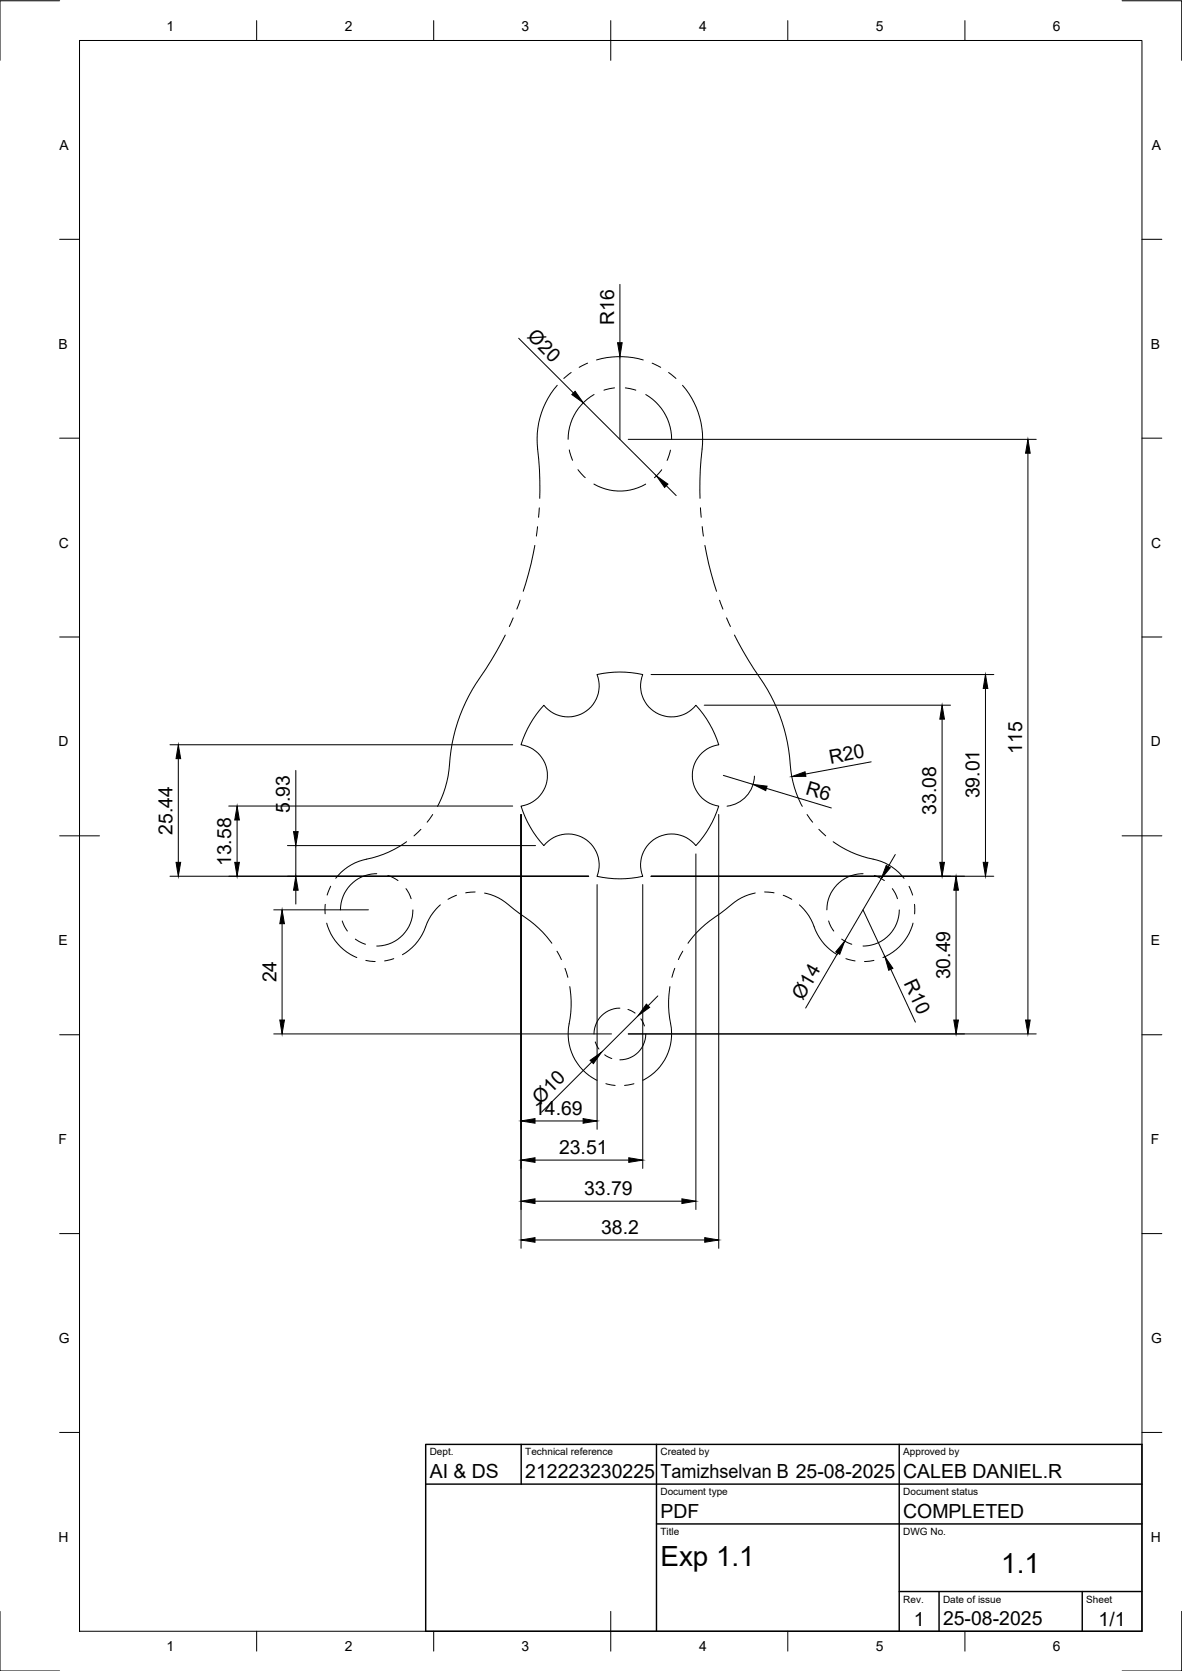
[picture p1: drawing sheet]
<svg xmlns="http://www.w3.org/2000/svg" width="297mm" height="420mm" viewBox="0 0 297 420" stroke-linecap="round" stroke-linejoin="round" font-family="sans-serif">
<!-- layer: Reference -->
<g fill="none" stroke="#000" stroke-width=".25">
<path d="M140 96.9a20.7 20.7 0 0 0-4.9 16l.5 5.3v7.1M143.5 93.7l-1.8 1.5M147.7 91.3l-2.2 1.1M149.3 99.2a13 13 0 0 0-6.5 11.3M149.9 90.5a21.1 21.1 0 0 1 11.7 0M154.4 97.5l-2.6 .6M157.1 97.5l2.7 .6M162.3 99.2a13 13 0 0 1 6.5 11.3M163.9 91.3l2.1 1.1M168 93.7l1.9 1.5M171.5 96.9a20.8 20.8 0 0 1 4.9 16l-.4 5.3-.1 7.1M143.1 113.1l.8 2.6"/>
<path d="M145.2 118.1l1.9 2M166.3 118.1l-1.8 2M168.5 113.2l-.9 2.6M134.4 137.1l-.9 4.6-2 7M135.1 132.4l-.3 2.4M135.5 127.7l-.2 2.4M149.3 121.7a12.9 12.9 0 0 0 13 0M176 127.7l.2 2.4M176.5 132.4l.3 2.4M177.1 137.1l1 4.6 2 7M127 159.7l-2.2 4-2.7 4.5a44.7 44.7 0 0 0-9.3 25.5l-.9 4.3-1 2.8-1 2M129 155.4l-1 2.1"/>
<path d="M130.7 150.9l-.8 2.3M180.8 150.9l.9 2.3M182.6 155.4l1 2.1M184.6 159.7l2.1 4 2.7 4.5a44.7 44.7 0 0 1 9.3 25.5l.9 4.3 1.1 2.8 .9 2M136.7 177.3a7.8 7.8 0 0 0 10 1.9 7.8 7.8 0 0 0 3.3-9.6 26.3 26.3 0 0 1 11.5 0 7.8 7.8 0 0 0 3.4 9.6 7.8 7.8 0 0 0 10-1.9 26.3 26.3 0 0 1 5.7 10 7.8 7.8 0 0 0-6.6 7.7 7.8 7.8 0 0 0 6.6 7.7 26.3 26.3 0 0 1-5.7 9.9 7.8 7.8 0 0 0-10-1.9 7.8 7.8 0 0 0-3.4 9.6 26.3 26.3 0 0 1-11.5 0 7.8 7.8 0 0 0-3.3-9.6 7.8 7.8 0 0 0-10 1.9 26.3 26.3 0 0 1-5.8-9.9 7.8 7.8 0 0 0 6.7-7.7 7.8 7.8 0 0 0-6.7-7.7 26.3 26.3 0 0 1 5.8-10zM94.7 219.7a9.1 9.1 0 0 0-9.1 9.1M102.2 211.6a26.8 26.8 0 0 1-11.1 4.7 12.9 12.9 0 0 0-6.7 4.5M105.8 208.5l-1.8 1.7M108.7 204.8l-1.4 1.9M202.8 204.8l1.4 1.9M205.8 208.5l1.7 1.7M209.4 211.6a26.8 26.8 0 0 0 11.1 4.7 12.8 12.8 0 0 1 6.7 4.6"/>
<path d="M216.9 219.7a9.1 9.1 0 0 0-9.1 9.1M81.7 227.4v2.4M82.1 232.1a13 13 0 0 0 7.6 8.7M83.1 222.8l-.9 2.3M86 231.6l1.3 2.5M89.3 236.1l2.5 1.3M97.5 220.1l2.5 1.3M102 223.4l.8 1.2 .5 1.4M103.8 228.8a9.1 9.1 0 0 1-9.1 9.1M110.7 227.5a13.6 13.6 0 0 0-4.1 6.5 12.9 12.9 0 0 1-5.5 6.1M114.7 225.1l-2.1 1M119.4 224.3l-2.4 .2"/>
<path d="M121.8 224.6a14.1 14.1 0 0 1 7.3 4l1.4 1.1a28.6 28.6 0 0 1 8.2 7.5M140 239.2l1.1 2.1M171.6 239.2l-1.1 2.1M189.8 224.5a14.3 14.3 0 0 0-7.3 4.1l-1.5 1.1a28.1 28.1 0 0 0-8.1 7.5M192.2 224.3l2.3 .2M196.8 225.1l2.2 1M200.9 227.5a13.6 13.6 0 0 1 4.1 6.5 12.9 12.9 0 0 0 5.4 6.1M208.2 231.6l.6 1.4 .7 1.1M211.5 236.1l2.6 1.3M219.7 220.1l2.5 1.3M224.2 223.4l.8 1.2 .5 1.4M226 228.8a9.1 9.1 0 0 1-9.1 9.1"/>
<path d="M228.5 222.9l.8 2.2M229.4 232.1a13 13 0 0 1-7.5 8.7M229.8 227.4v2.4M91.9 241.5l2.4 .3M99 241l-2.4 .6M142 243.5l.7 2.2M143.2 248.1a27 27 0 0 1-.3 10.3 13 13 0 0 0 7.1 13.2M155.8 253.5a6.5 6.5 0 0 0-6.5 6.5M157.8 253.8l1.8 .9M161 256.2l.9 1.8M162.3 260a6.5 6.5 0 0 1-6.5 6.5M168.4 248.1a27 27 0 0 0 .3 10.3 13 13 0 0 1-7.2 13.2"/>
<path d="M169.6 243.5l-.8 2.2M212.6 241l2.3 .6M219.6 241.5l-2.3 .3M149.6 262l.9 1.8M152 265.2l1.8 .9M152.3 272.5l2.3 .4M159.3 272.5l-2.3 .4"/>
</g>
<!-- layer: BORDER -->
<g fill="none" stroke="#000" stroke-width=".25">
<path d="M15 .2h-15v15M20 10.2h267v400h-267zM64.5 5.2v5M109 5.2v5M153.5 5.2v10M198 5.2v5M242.5 5.2v5M282 .2h15v15M15 60.2h5M287 60.2h5M15 110.2h5M287 110.2h5"/>
<path d="M15 160.2h5M287 160.2h5M15 210.2h10M282 210.2h10M15 260.2h5M287 260.2h5M15 310.2h5M287 310.2h5M15 360.2h5M287 360.2h5M0 405.2v15h15M64.5 410.2v5"/>
<path d="M109 410.2v5M153.5 405.2v10M198 410.2v5M242.5 410.2v5M297 405.2v15h-15"/>
</g>
<!-- layer: TITLEBLOCK -->
<path d="M107 363.2h180v47h-180zM107 373.2h180M131 363.2v10M165 363.2v47M226 363.2v47M165 383.2h122M226 400.2h61M236 400.2v10M272 400.2v10" fill="none" stroke="#000" stroke-width=".36"/>
<!-- layer: FD_Dimensions -->
<g fill="none" stroke="#000" stroke-width=".25">
<path d="M155.8 71.5v14.7M130.3 85l13.8 13.8M155.8 89.7v20.8M146.6 101.3l18.4 18.4M157.9 110.5h102.5M258.3 114v142.5M167.4 122.1l2.5 2.5M163.6 169.6h86.1M177 177.3h61.9M247.6 173.1v43.7M42.7 187.3h86.1M44.8 190.8v26"/>
<path d="M74.3 193.7v15.4M181.8 195l7.5 2.2M189.6 195.1a7.8 7.8 0 0 1-6.9 7.6M192.6 198.2l16.3 5M218.9 191.6l-16.5 3M236.7 180.8v36M57.5 202.7h71.3M59.6 206.2v10.6M72.2 212.6h62.4M74.3 212.6v7.7M130.9 204.8v109.1M174.9 214.7v89.4"/>
<path d="M180.6 204.8v109.1M225 214.9l-1.8 3M42.7 220.3h105.2M68.8 228.8h23.8M70.9 232.3v24.2M74.3 223.8v3.5M150.1 222.4v61.6M161.5 222.4v71.4M163.6 220.3h86.1M210.5 239.6l-8 13.9M216.9 228.8l5.5 11.7M221.5 220.9l-9.2 15.7"/>
<path d="M240.3 223.8v32.7M68.8 260h84.9M157.9 260h102.5M160.4 255.4l-9.2 9.2M165.3 250.4l-2.4 2.5M223.9 243.7l6.1 13.3M148.7 267l-12.6 12.7M134.5 291.7h23.5M134.5 281.9h12M134.5 311.8h42.6M134.5 302h36.9"/>
</g>
<g fill="#000" stroke="#000" stroke-width=".25">
<path d="M143.7 99.2l.8-.8 2.1 2.9zM155.2 86.2h1.2l-.6 3.5zM258.3 110.5l.6 3.5h-1.2zM165 119.7l2.9 2-.9 .9zM247.6 169.6l.6 3.5h-1.1zM44.8 187.3l.6 3.5h-1.2zM189.3 197.2l3.5 .5-.4 1.1zM199 195.3l3.3-1.2 .2 1.1zM236.7 177.3l.6 3.5h-1.1zM44.2 216.8h1.2l-.6 3.5zM59 216.8h1.2l-.6 3.5zM59.6 202.7l.6 3.5h-1.2z"/>
<path d="M73.8 209.1h1.1l-.6 3.5zM222.7 217.6l1 .6-2.2 2.7zM236.2 216.8h1.1l-.6 3.5zM247.1 216.8h1.1l-.6 3.5zM70.9 228.8l.6 3.5h-1.2zM74.3 220.3l.6 3.5h-1.1zM212.3 236.6l-1.3 3.3-1-.5zM240.3 220.3l.6 3.5h-1.2zM70.3 256.5h1.2l-.6 3.5zM162.4 252.5l.9 .8-2.9 2.1zM222.4 240.5l2 3-1.1 .5zM239.7 256.5h1.2l-.6 3.5z"/>
<path d="M257.7 256.5h1.2l-.6 3.5zM148.3 266.6l2.9-2-2.1 2.8zM130.9 291.7l3.6-.6v1.2zM130.9 281.9l3.6-.6v1.1zM146.5 281.3l3.6 .6-3.6 .5zM158 291.1l3.5 .6-3.5 .6zM130.9 311.8l3.6-.6v1.2zM130.9 302l3.6-.6v1.2zM171.4 301.4l3.5 .6-3.5 .6zM177.1 311.2l3.5 .6-3.5 .6z"/>
</g>
<g font-size="7">
<text x="166" y="393.7">Exp 1.1</text>
<text x="251.6" y="395.4">1.1</text>
</g>
<g font-size="4.9">
<text x="154.3" y="81.7" transform="rotate(-90 154.3 81.7)">R16</text>
<text x="132.3" y="84.8" transform="rotate(45 132.3 84.8)">Ø20</text>
<text x="208.7" y="192" transform="rotate(-10 208.7 192)">R20</text>
<text x="256.9" y="189.5" transform="rotate(-90 256.9 189.5)">115</text>
<text x="202.2" y="199.6" transform="rotate(17 202.2 199.6)">R6</text>
<text x="246.2" y="200.7" transform="rotate(-90 246.2 200.7)">39.01</text>
<text x="43.3" y="209.9" transform="rotate(-90 43.3 209.9)">25.44</text>
<text x="72.9" y="204.4" transform="rotate(-90 72.9 204.4)">5.93</text>
<text x="235.3" y="204.9" transform="rotate(-90 235.3 204.9)">33.08</text>
<text x="58.1" y="217.8" transform="rotate(-90 58.1 217.8)">13.58</text>
<text x="69.5" y="247" transform="rotate(-90 69.5 247)">24</text>
<text x="201.7" y="251.7" transform="rotate(-60 201.7 251.7)">Ø14</text>
<text x="227.1" y="247.2" transform="rotate(65 227.1 247.2)">R10</text>
<text x="238.8" y="246.3" transform="rotate(-90 238.8 246.3)">30.49</text>
<text x="134.2" y="280.4">14.69</text>
<text x="135.8" y="277.7" transform="rotate(-45 135.8 277.7)">Ø10</text>
<text x="140.5" y="290.2">23.51</text>
<text x="146.8" y="300.6">33.79</text>
<text x="151" y="310.3">38.2</text>
<text x="108" y="371.7">AI &amp; DS</text>
<text x="132" y="371.7">212223230225</text>
<text x="166" y="371.7">Tamizhselvan B 25-08-2025</text>
<text x="227" y="371.7">CALEB DANIEL.R</text>
<text x="166" y="381.7">PDF</text>
<text x="227" y="381.7">COMPLETED</text>
<text x="229.6" y="408.8">1</text>
<text x="237" y="408.7">25-08-2025</text>
<text x="276.1" y="408.8">1/1</text>
</g>
<g font-size="3.5">
<text x="41.9" y="7.7">1</text>
<text x="86.6" y="7.7">2</text>
<text x="131.1" y="7.7">3</text>
<text x="175.7" y="7.7">4</text>
<text x="220.1" y="7.7">5</text>
<text x="264.6" y="7.7">6</text>
<text x="15" y="37.7">A</text>
<text x="289.5" y="37.7">A</text>
<text x="14.7" y="87.7">B</text>
<text x="289.2" y="87.7">B</text>
<text x="14.8" y="137.7">C</text>
<text x="289.3" y="137.7">C</text>
<text x="14.7" y="187.7">D</text>
<text x="289.2" y="187.7">D</text>
<text x="14.7" y="237.7">E</text>
<text x="289.2" y="237.7">E</text>
<text x="14.7" y="287.7">F</text>
<text x="289.2" y="287.7">F</text>
<text x="14.8" y="337.7">G</text>
<text x="289.3" y="337.7">G</text>
<text x="14.7" y="387.7">H</text>
<text x="289.2" y="387.7">H</text>
<text x="41.9" y="415.2">1</text>
<text x="86.6" y="415.2">2</text>
<text x="131.1" y="415.2">3</text>
<text x="175.7" y="415.2">4</text>
<text x="220.1" y="415.2">5</text>
<text x="264.6" y="415.2">6</text>
</g>
<g font-size="2.5">
<text x="108" y="366">Dept.</text>
<text x="132" y="366">Technical reference</text>
<text x="166" y="366">Created by</text>
<text x="227" y="366">Approved by</text>
<text x="166" y="376">Document type</text>
<text x="227" y="376">Document status</text>
<text x="166" y="386">Title</text>
<text x="227" y="386">DWG No.</text>
<text x="227" y="403">Rev.</text>
<text x="237" y="403">Date of issue</text>
<text x="273" y="403">Sheet</text>
</g>
</svg>
